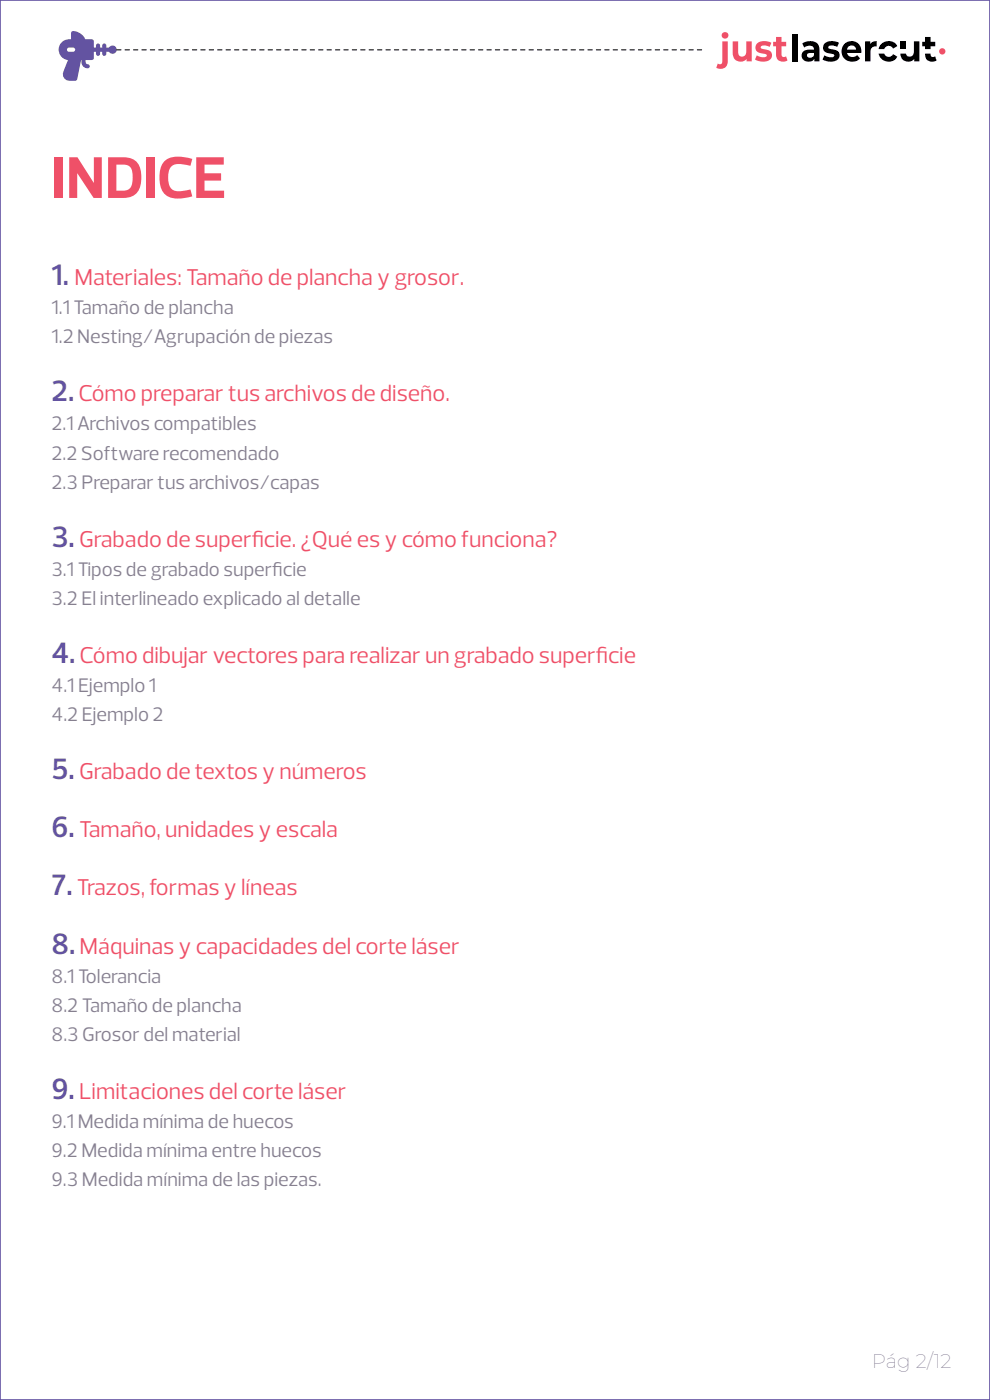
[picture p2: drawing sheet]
<svg xmlns="http://www.w3.org/2000/svg" width="210mm" height="297mm" viewBox="0 0 210 297" stroke-linecap="round" stroke-linejoin="round" font-family="sans-serif">
<g fill="#ef5068">
<path d="M155.4 8.8h1.2v2.2a.89 .89 0 0 0 .9 1 .89 .89 0 0 0 .8-1.1v-2.1h1.2v4.2h-1.1v-.5a1.69 1.69 0 0 1-2 .4 1.69 1.69 0 0 1-1-1.7z"/>
<path d="M160.6 9.2a2.89 2.89 0 0 1 3-.1l-.4 .9a1.38 1.38 0 0 0-1.8 0 2.44 2.44 0 0 0 1.6 .6 1.24 1.24 0 0 1 .7 1.5 1.24 1.24 0 0 1-1.3 .9 3.4 3.4 0 0 1-2.2-.4l.3-.9a2.09 2.09 0 0 0 2.1 .2 .56 .56 0 0 0-.8-.5 1.35 1.35 0 0 1-1.5-1.8z"/>
<path d="M164.6 7.8h1.2v1.1h1v.9h-1v1.7a.55 .55 0 0 0 .3 .6 .55 .55 0 0 0 .6-.2l.3 .9a1.53 1.53 0 0 1-1.6 .1 1.53 1.53 0 0 1-.8-1.3v-1.8h-.6v-.9h.6z"/>
<path d="M153.1 7.5a.71 .71 0 0 1 1.4 0 .71 .71 0 0 1-1.4 0zM153.2 8.8h1.2v4.2a1.53 1.53 0 0 1-.8 1.5 1.53 1.53 0 0 1-1.7-.1l.4-.9a.56 .56 0 0 0 .6 .1 .56 .56 0 0 0 .3-.6z"/>
</g>
<g fill="#000">
<path d="M168.1 7.2h1.1v5.8h-1.1zM175 9.2a2.89 2.89 0 0 1 3-.1l-.4 .9a1.38 1.38 0 0 0-1.9 0 2.44 2.44 0 0 0 1.6 .6 1.24 1.24 0 0 1 .8 1.5 1.24 1.24 0 0 1-1.3 .9 3.4 3.4 0 0 1-2.3-.4l.4-.9a2.09 2.09 0 0 0 2 .2 .56 .56 0 0 0-.7-.5 1.35 1.35 0 0 1-1.5-1.8z"/>
<path d="M171.3 11.4a.62 .62 0 0 0 .2 .8 .62 .62 0 0 0 .8-.1l.4-.4v-.5zM170.2 9.2a2.64 2.64 0 0 1 3.3 .2l.3 .8v2.8h-1.1v-.5a1.45 1.45 0 0 1-1.8 .5 1.45 1.45 0 0 1-.8-1.7l.4-.4 .5-.3 1.7-.1a1.12 1.12 0 0 0-.8-.8 1.12 1.12 0 0 0-1.1 .3l-.2 .1z"/>
<path d="M180 9.9l-.3 .6h1.9a.99 .99 0 0 0-1.6-.6zM179.1 9.3a2.11 2.11 0 0 1 2.5-.4 2.11 2.11 0 0 1 1.1 2.3h-3a1.28 1.28 0 0 0 2.1 .5l.6 .7a2.26 2.26 0 0 1-3.2 .1 2.26 2.26 0 0 1-.1-3.2z"/>
</g>
<circle cx="199.9" cy="10.9" r=".67" fill="#ef5068"/>
<path d="M183.5 8.8h1.1v.5l.6-.4 .8-.2v1.1a1.05 1.05 0 0 0-1.4 1.2v2h-1.1zM186.4 11.4h1.2a1.01 1.01 0 0 0 .9 .7 1.01 1.01 0 0 0 .9-.6l.9 .5a2.15 2.15 0 0 1-2.2 1 2.15 2.15 0 0 1-1.7-1.6zM186.9 9.3a2.14 2.14 0 0 1 3.4 .5l-.9 .5a1.01 1.01 0 0 0-.9-.6 1.01 1.01 0 0 0-.9 .7h-1.2zM191 8.8h1.1v1.6h-1.1zM191 11.4h1.2a.88 .88 0 0 0 1.1 .6 .88 .88 0 0 0 .6-1.1v-2.1h1.1v4.2h-1.1v-.5a1.68 1.68 0 0 1-1.8 .5 1.68 1.68 0 0 1-1.1-1.6zM196.2 7.8h1.2v1.1h1v.9h-1v.6h-1.2v-.6h-.6v-.9h.6zM196.2 11.4h1.2a.57 .57 0 0 0 .2 .7 .57 .57 0 0 0 .8-.2l.3 .9a1.54 1.54 0 0 1-1.7 .1 1.54 1.54 0 0 1-.8-1.5z" fill="#000"/>
<path d="M14.4 10.2l.7-.1a.5 .5 0 0 1 .7 .2 .5 .5 0 0 1-.3 .7h-.6a.51 .51 0 0 1-.5-.1 .51 .51 0 0 1-.1-.6zM15.1 6.8v1.5a2.23 2.23 0 0 0-2.6 1.9 2.23 2.23 0 0 0 1.9 2.5l-.8 2.1a1.51 1.51 0 0 0 0 1.7 1.51 1.51 0 0 0 1.6 .6h.9a2.08 2.08 0 0 0 .5-1.6l.6-2.8a2.04 2.04 0 0 0 1 1.7 .49 .49 0 0 0 .8-.2 .49 .49 0 0 0-.6-.6l-.2-.3-.1-.6h1a.72 .72 0 0 0 .8-.2 .72 .72 0 0 0 0-.8v-.7h.5v.2a.47 .47 0 0 0 .4 .7 .47 .47 0 0 0 .4-.7v-.2h.5v.2a.48 .48 0 0 0 .4 .7 .48 .48 0 0 0 .5-.7v-.2h.5a.91 .91 0 0 0 1.4 .2 .91 .91 0 0 0-.1-1.4 .91 .91 0 0 0-1.3 .3h-.5v-.2a.48 .48 0 0 0-.5-.7 .48 .48 0 0 0-.4 .7v.2h-.5v-.2a.47 .47 0 0 0-.4-.7 .47 .47 0 0 0-.4 .7v.2h-.5v-1a.62 .62 0 0 0-.1-.6 .62 .62 0 0 0-.7-.2 1.03 1.03 0 0 1-1.5-.7l-1.2-.8a1.08 1.08 0 0 0-1.3 0z" fill="#6353a1"/>
<path d="M24.7 10.5l.1 .2 1-.1zM26.5 10.5v.2l1-.1zM28.3 10.5v.2l1-.1zM30 10.5l.1 .2 1-.1zM31.8 10.5l.1 .2 1-.1zM33.6 10.5l.1 .2 1-.1zM35.4 10.5l.1 .2 1-.1zM37.2 10.5l.1 .2 1-.1zM39 10.5v.2l1-.1zM40.7 10.5l.1 .2 1-.1zM42.5 10.5l.1 .2 1-.1zM44.3 10.5l.1 .2 1-.1zM46.1 10.5l.1 .2 1-.1zM47.9 10.5l.1 .2 1-.1zM49.7 10.5l.1 .2 1-.1zM51.5 10.5v.2l1-.1zM53.2 10.5l.1 .2 1-.1zM55 10.5l.1 .2 1-.1zM56.8 10.5l.1 .2 1-.1zM58.6 10.5l.1 .2 1-.1zM60.4 10.5l.1 .2 1-.1zM62.2 10.5v.2l1.1-.1zM64 10.5v.2l1-.1zM65.7 10.5l.1 .2 1-.1zM67.5 10.5l.1 .2 1-.1zM69.3 10.5l.1 .2 1-.1zM71.1 10.5l.1 .2 1-.1zM72.9 10.5l.1 .2 1-.1zM74.7 10.5v.2l1-.1zM76.4 10.5l.1 .2 1-.1zM78.2 10.5l.1 .2 1-.1zM80 10.5l.1 .2 1-.1zM81.8 10.5l.1 .2 1-.1zM83.6 10.5l.1 .2 1-.1zM85.4 10.5l.1 .2 1-.1zM87.2 10.5v.2l1-.1zM88.9 10.5l.1 .2 1-.1zM90.7 10.5l.1 .2 1-.1zM92.5 10.5l.1 .2 1-.1zM94.3 10.5l.1 .2 1-.1zM96.1 10.5l.1 .2 1-.1zM97.9 10.5v.2l1.1-.1zM99.7 10.5v.2l1-.1zM101.4 10.5l.1 .2 1-.1zM103.2 10.5l.1 .2 1-.1zM105 10.5l.1 .2 1-.1zM106.8 10.5l.1 .2 1-.1zM108.6 10.5l.1 .2 1-.1zM110.4 10.5v.2l1-.1zM112.2 10.5v.2l1-.1zM113.9 10.5l.1 .2 1-.1zM115.7 10.5l.1 .2 1-.1zM117.5 10.5l.1 .2 1-.1zM119.3 10.5l.1 .2 1-.1zM121.1 10.5l.1 .2 1-.1zM122.9 10.5v.2l1-.1zM124.6 10.5l.1 .2 1-.1zM126.4 10.5l.1 .2 1-.1zM128.2 10.5l.1 .2 1-.1zM130 10.5l.1 .2 1-.1zM131.8 10.5l.1 .2 1-.1zM133.6 10.5l.1 .2 1-.1zM135.4 10.5v.2l1-.1zM137.1 10.5l.1 .2 1-.1zM138.9 10.5l.1 .2 1-.1zM140.7 10.5l.1 .2 1-.1zM142.5 10.5l.1 .2 1-.1zM144.3 10.5l.1 .2 1-.1zM146.1 10.5v.2l1.1-.1zM147.9 10.5v.2l1-.1z" fill="#000001"/>
<path d="M-.1 -.1h210.2v297.1l-.1-.2v.2h-.2v-296.8h-209.6v296.6h209.8l.1 .3h-210.2z" fill="#6353a2"/>
<text font-size="12.7" fill="#ef5068" x="10.9" y="42">INDICE</text>
<g font-size="6.3" fill="#6353a1">
<text x="10.9" y="60.5">1.</text>
<text x="10.9" y="85.2">2.</text>
<text x="10.9" y="116">3.</text>
<text x="10.9" y="140.6">4.</text>
<text x="10.9" y="165.3">5.</text>
<text x="10.9" y="177.6">6.</text>
<text x="10.9" y="190">7.</text>
<text x="10.9" y="202.3">8.</text>
<text x="10.9" y="233.1">9.</text>
</g>
<g font-size="4.9" fill="#ef5068">
<text x="15.8" y="60.5">Materiales: Tamaño de plancha y grosor.</text>
<text x="16.6" y="85.2">Cómo preparar tus archivos de diseño.</text>
<text x="16.8" y="116">Grabado de superf</text>
<text x="53.4" y="116">icie. ¿Qué es y cómo funciona?</text>
<text x="16.9" y="140.6">Cómo dibujar vectores para realizar un grabado superf</text>
<text x="126.4" y="140.6">icie</text>
<text x="16.8" y="165.3">Grabado de textos y números</text>
<text x="16.8" y="177.6">Tamaño, unidades y escala</text>
<text x="16.3" y="190">Trazos, formas y líneas</text>
<text x="16.9" y="202.3">Máquinas y capacidades del corte láser</text>
<text x="16.8" y="233.1">Limitaciones del corte láser</text>
</g>
<g font-size="4.2" fill="#86808f">
<text x="10.9" y="66.7">1.1 Tamaño de plancha</text>
<text x="10.9" y="72.8">1.2 Nesting/Agrupación de piezas</text>
<text x="10.9" y="91.3">2.1 Archivos compatibles</text>
<text x="10.9" y="97.5">2.2 Software recomendado</text>
<text x="10.9" y="103.6">2.3 Preparar tus archivos/capas</text>
<text x="10.9" y="122.1">3.1 Tipos de grabado superf</text>
<text x="57.8" y="122.1">icie</text>
<text x="10.9" y="128.3">3.2 El interlineado explicado al detalle</text>
<text x="10.9" y="146.8">4.1 Ejemplo 1</text>
<text x="10.9" y="153">4.2 Ejemplo 2</text>
<text x="10.9" y="208.5">8.1 Tolerancia</text>
<text x="10.9" y="214.6">8.2 Tamaño de plancha</text>
<text x="10.9" y="220.8">8.3 Grosor del material</text>
<text x="10.9" y="239.3">9.1 Medida mínima de huecos</text>
<text x="10.9" y="245.5">9.2 Medida mínima entre huecos</text>
<text x="10.9" y="251.6">9.3 Medida mínima de las piezas.</text>
</g>
<text font-size="4.2" fill="#6353a1" x="185" y="290.2">Pág 2/12</text>
</svg>
